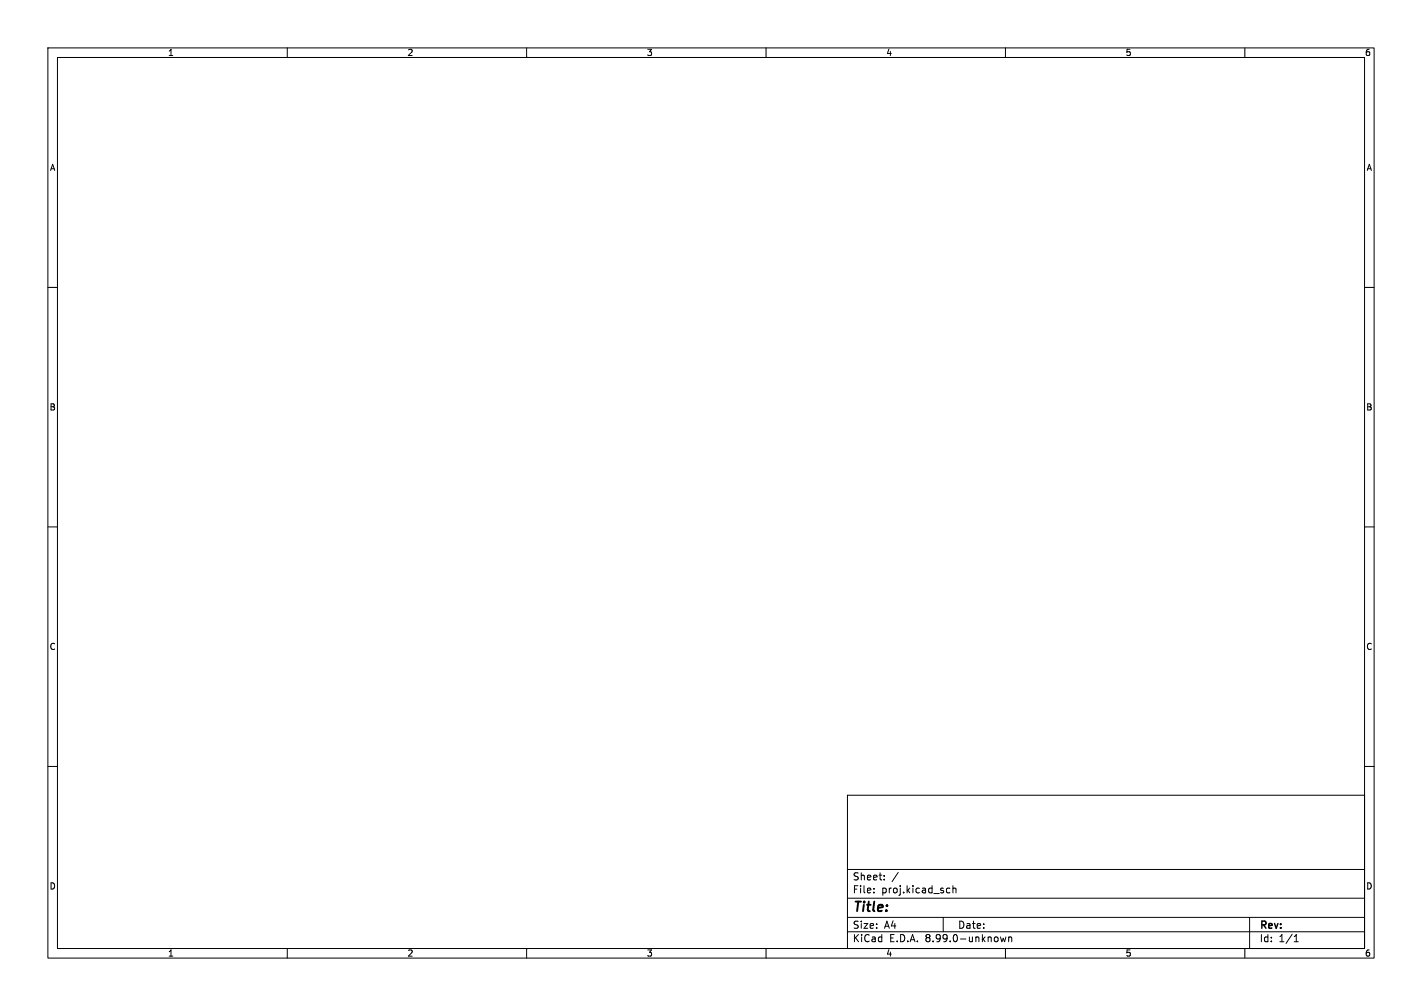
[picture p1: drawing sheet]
<svg xmlns="http://www.w3.org/2000/svg" width="297mm" height="210mm" viewBox="0 0 297 210" stroke-linecap="round" stroke-linejoin="round" font-family="sans-serif">
<g fill="none" stroke="#000" stroke-width=".21">
<path d="M10 10h277v190h-277zM12 12h273v186h-273zM60 10v2M110 10v2M160 10v2M210 10v2M260 10v2M10 60h2M285 60h2M10 110h2M285 110h2M10 160h2"/>
<path d="M285 160h2M177 166h108v32h-108zM60 198v2M110 198v2M160 198v2M177 194.5h108M177 191.5h108M177 187.5h108M177 181.5h108M182.5 186.3v.1M182.5 185.5v.1M184.7 183.6v.1"/>
<path d="M184.7 182.8v.1M187.6 182.1l-1.3 2M197 191.5v3M198 185.4l.4 .1M198.4 186.3l-.4 .1M199 185.5l.2-.1 .4 .1 .1 .9M199 184.9v1.5M209 195.6l.2 1 .3-.7 .3 .7 .3-1M210 198v2M210.7 195.6v1M210.7 195.7l.2-.1 .3 .1 .1 .9M260 198v2"/>
<path d="M261 191.5v6.5M270.3 196.6h.9M270.3 195.5l.4-.4v1.5"/>
</g>
<text font-size="2.8" x="178" y="190.9">Title:</text>
<g font-size="2.1">
<text x="178" y="184">Sheet:</text>
<text x="178" y="186.7">File:</text>
<text x="184.1" y="186.7">proj.kicad_sch</text>
<text x="178" y="196.9">KiCad</text>
<text x="178" y="194.1">Size:</text>
<text x="184.7" y="194.1">A4</text>
<text x="185.7" y="196.9">E.D.A.</text>
<text x="193.3" y="196.9">8.99.0-unknown</text>
<text x="200" y="194.1">Date:</text>
<text x="263" y="194.3">Rev:</text>
<text x="263" y="196.9">Id:</text>
<text x="267.1" y="196.9">1/1</text>
</g>
<g font-size="1.8">
<text x="35" y="11.9">1</text>
<text x="85" y="11.9">2</text>
<text x="135" y="11.9">3</text>
<text x="185" y="11.9">4</text>
<text x="235" y="11.9">5</text>
<text x="285" y="11.9">6</text>
<text x="10.3" y="35.9">A</text>
<text x="285.3" y="35.9">A</text>
<text x="10.3" y="85.9">B</text>
<text x="285.3" y="85.9">B</text>
<text x="10.3" y="135.9">C</text>
<text x="285.3" y="135.9">C</text>
<text x="10.3" y="185.9">D</text>
<text x="285.3" y="185.9">D</text>
<text x="35" y="199.9">1</text>
<text x="85" y="199.9">2</text>
<text x="135" y="199.9">3</text>
<text x="185" y="199.9">4</text>
<text x="235" y="199.9">5</text>
<text x="285" y="199.9">6</text>
</g>
</svg>
